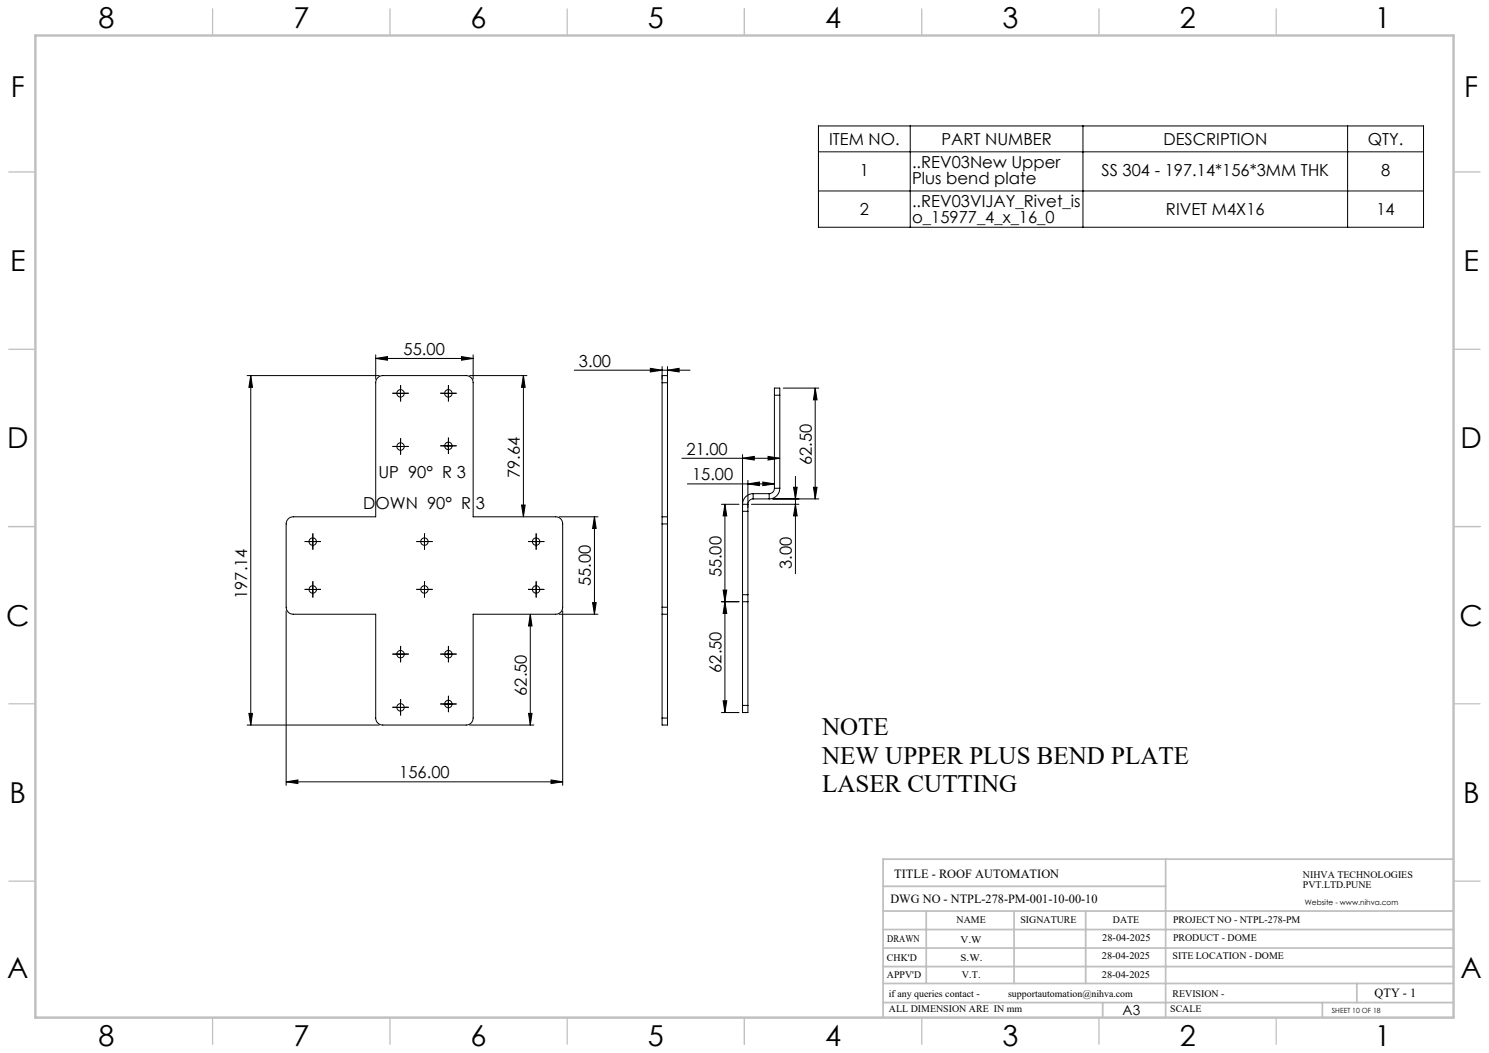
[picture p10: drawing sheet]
<svg xmlns="http://www.w3.org/2000/svg" width="420mm" height="297mm" viewBox="0 0 420 297" stroke-linecap="round" stroke-linejoin="round" font-family="sans-serif">
<g fill="none" stroke="#000" stroke-width=".28">
<path d="M230.9 35.5h170.6v28.6h-170.6zM256.8 35.5v28.6M305.5 35.5v28.6M380.1 35.5v28.6M230.9 42.8h170.6M230.9 53.9h170.6M69.7 105.9h37.3M70.7 105.9l.5 3.4h-1zM70.7 105.9v98.6M106 101.1l3.3-.5v1zM106 100.1v6.9M106 101.1h27.5"/>
<path d="M106.6 106.5l.6-.4 .8-.2h23.5a1.99 1.99 0 0 1 2 2v37.9h23.2a1.93 1.93 0 0 1 2 2v23.5a1.93 1.93 0 0 1-2 1.9h-23.2v29.3a1.93 1.93 0 0 1-2 2h-23.5a1.99 1.99 0 0 1-2-2v-29.3h-23.3a1.99 1.99 0 0 1-2-1.9v-23.5a1.99 1.99 0 0 1 2-2h23.3v-37.9l.1-.7zM111.7 110.9h2.5M113 109.7v2.5M125.2 110.9h2.5M126.5 109.7v2.5M130.2 100.6l3.3 .5-3.3 .5zM132.5 105.9h16.1M133.5 100.1v6.9M147.6 105.9l.5 3.4h-1zM147.6 105.9v39.9M162 104.4h32.6M183.4 103.9l3.4 .5-3.4 .5z"/>
<path d="M186.8 107.9v-2h1.5v2M186.8 103.4v3.6M186.8 107.9v37.9M186.8 107.9h1.5M188.3 104.4l3.3-.5v1zM188.3 103.4v3.6M188.3 107.9v37.9M218.4 111.5v-2h1.6v2M218.4 111.5v26.2M218.4 111.5h1.6M220 111.5v26.2M220.9 109.5h10.1"/>
<path d="M229.9 109.5l.6 3.3h-1.1zM229.9 109.5v31.2M111.7 125.9h2.5M113 124.7v2.5M125.2 125.8h2.5M126.5 124.5v2.5M192.3 129.3h27.7M193.9 136.5h24.5M209.4 129.3l3.4-.6v1zM209.4 128.2v15M211 136.5l3.2-.5v1zM211 135.5v7.7"/>
<path d="M212.4 139.2a3 3 0 0 0-3 3M212.4 139.2v1.5M212.4 139.2h4.6M215.2 136l3.2 .5-3.2 .5zM216.6 128.7l3.4 .6-3.4 .4zM217 139.2v1.5M218.4 137.7a1.51 1.51 0 0 1-1.4 1.5M218.4 137.7h1.6M220 137.7a2.99 2.99 0 0 1-3 3M223.8 137.4h1.1l-.5 3.3zM224.4 134.4v27.4M229.4 137.4h1.1l-.6 3.3z"/>
<path d="M87 152.7h2.5M88.2 151.5v2.5M118.5 152.7h2.5M119.7 151.5v2.5M147.1 142.4h1l-.5 3.4zM150 152.7h2.5M151.2 151.5v2.5M157.7 145.8h11M167.7 145.8l.5 3.2h-1.1zM167.7 145.8v27.4M186.8 145.8v2M186.8 145.8h1.5"/>
<path d="M186.8 147.8h1.5M186.8 147.8v23.5M188.3 145.8v2M188.3 147.8v23.5M203.5 142.2h5M204.5 142.2l.5 3.3h-1zM204.5 142.2v58.8M209.4 142.2v2M209.4 144.2h1.6M209.4 144.2v23.5M209.4 142.2h1.6M211 142.2v2"/>
<path d="M211 144.2v23.5M211.9 142.2h13.5M212.4 140.7a1.51 1.51 0 0 0-1.4 1.5M212.4 140.7h4.6M217.9 140.7h13.1M224.4 142.2l.5 3.3h-1.1zM80.7 172.3v49.2M87 166.3h2.5M88.2 165v2.5M118.5 166.3h2.5M119.7 165v2.5M149.6 173.2l.5 3.4h-1z"/>
<path d="M149.6 173.2v31.3M150 166.3h2.5M151.2 165v2.5M157.7 173.2h11M158.7 172.3v49.2M167.1 170h1.1l-.5 3.2zM186.8 171.3v1.9M186.8 173.2h1.5M186.8 171.3h1.5M186.8 173.2v29.3M188.3 171.3v1.9M188.3 173.2v29.3"/>
<path d="M203.5 169.7h5M204 166.4h1l-.5 3.3zM204.5 169.7l.5 3.3h-1zM209.4 167.7v2M209.4 167.7h1.6M209.4 169.7v29.3M209.4 169.7h1.6M211 167.7v2M211 169.7v29.3M111.7 199.5h2.5M111.7 184.5h2.5M113 183.3v2.5"/>
<path d="M113 198.3v2.5M125.2 198.6h2.5M125.2 184.5h2.5M126.5 183.3v2.5M126.5 197.3v2.5M204 197.7h1l-.5 3.3zM209.4 199v2h1.6v-2M209.4 199h1.6M69.7 204.5h37.3M70.2 201.2h1l-.5 3.3zM132.5 204.5h18.1M149.1 201.2h1l-.5 3.3z"/>
<path d="M155.4 220l3.3 .5-3.3 .5zM186.8 202.5v2h1.5v-2M186.8 202.5h1.5M203.5 201h5M80.7 220.5l3.3-.5v1zM80.7 220.5h78"/>
<circle cx="113" cy="110.9" r="1.06"/>
<circle cx="126.5" cy="110.9" r="1.06"/>
<circle cx="113" cy="125.9" r="1.06"/>
<circle cx="126.5" cy="125.8" r="1.06"/>
<circle cx="88.2" cy="152.8" r="1.05"/>
<circle cx="119.7" cy="152.8" r="1.04"/>
<circle cx="151.2" cy="152.8" r="1.04"/>
<circle cx="88.2" cy="166.3" r="1.06"/>
<circle cx="119.7" cy="166.3" r="1.05"/>
<circle cx="151.2" cy="166.3" r="1.05"/>
<circle cx="113" cy="199.5" r="1.05"/>
<circle cx="113" cy="184.5" r="1.05"/>
<circle cx="126.5" cy="198.6" r="1.06"/>
<circle cx="126.5" cy="184.5" r="1.05"/>
</g>
<g fill="none" stroke="#000" stroke-width=".28" stroke-dasharray="15.2 1.3 1.3 1.3" stroke-linecap="butt">
<path d="M111.7 110.9h-1M113 109.7v-1.1M113 112.2v1M114.2 110.9h1.1M125.2 110.9h-1M126.5 109.7v-1.1M126.5 112.2v1M127.7 110.9h1.1M111.7 125.9h-1M113 124.7v-1.1M113 127.2v1M114.2 125.9h1.1"/>
<path d="M125.2 125.7h-1M126.5 124.5v-1.1M126.5 127v1M127.7 125.7h1.1M87 152.7h-1.1M88.2 151.5v-1.1M88.2 154v1M89.5 152.7h1M118.5 152.7h-1.1M119.7 151.5v-1.1M119.7 154v1M121 152.7h1"/>
<path d="M150 152.7h-1.1M151.2 151.5v-1.1M151.2 154v1M152.5 152.7h1M87 166.2h-1.1M88.2 165v-1.1M88.2 167.5v1M89.5 166.2h1M118.5 166.2h-1.1M119.7 165v-1.1M119.7 167.5v1M121 166.2h1"/>
<path d="M150 166.2h-1.1M151.2 165v-1.1M151.2 167.5v1M152.5 166.2h1M111.7 199.5h-1M111.7 184.5h-1M113 198.2v-1M113 183.2v-1M113 185.7v1.1M114.2 199.5h1.1M114.2 184.5h1.1M125.2 198.6h-1"/>
<path d="M125.2 184.5h-1M126.5 197.3v-1M126.5 199.8v1.1M126.5 183.2v-1M126.5 185.7v1.1M127.7 198.6h1.1M127.7 184.5h1.1M113 200.7v1.1"/>
</g>
<g fill="none" stroke="#c0c0c0" stroke-width=".35">
<path d="M60 2.5v7.5M110 2.5v7.5M160 2.5v7.5M210 2.5v7.5M260 2.5v7.5M310 2.5v7.5M360 2.5v7.5M2.5 48.5h7.5M410 48.5h7.5M2.5 98.5h7.5M410 98.5h7.5M2.5 148.5h7.5"/>
<path d="M410 148.5h7.5M2.5 198.5h7.5M410 198.5h7.5M2.5 248.5h7.5M410 248.5h7.5M60 287v7.5M110 287v7.5M160 287v7.5M210 287v7.5M260 287v7.5M310 287v7.5M360 287v7.5"/>
</g>
<g fill="none" stroke="#c0c0c0" stroke-width=".5">
<path d="M249.1 257h160.9M249.1 250h79.7M261.3 257v20.4M286 257v20.4M306.2 257v20.4M328.8 242.3v44.7M410 242.3h-160.9v44.7M249.1 272.6h160.9M249.1 267.4h160.9M249.1 262.2h160.9M249.1 277.4h160.9M382.7 277.4v5.4"/>
<path d="M249.1 282.8h160.9M311 282.8v4.2M373 282.8v4.2"/>
</g>
<path d="M10 10h400v277h-400z" fill="none" stroke="#c0c0c0" stroke-width=".7"/>
<g fill="#000">
<path d="M70.7 105.9l.5 3.4h-1zM70.2 201.2h1l-.5 3.3zM147.6 105.9l.5 3.4h-1zM147.1 142.4h1l-.5 3.4zM167.7 145.8l.5 3.2h-1.1zM167.1 170h1.1l-.5 3.2zM149.6 173.2l.5 3.4h-1zM149.1 201.2h1l-.5 3.3zM204.5 142.2l.5 3.3h-1zM204 166.4h1l-.5 3.3z"/>
<path d="M130.2 100.6l3.3 .5-3.3 .5zM106 101.1l3.3-.5v1z"/>
<path d="M188.3 104.4l3.3-.5v1zM183.4 103.9l3.4 .5-3.4 .5z"/>
<path d="M229.4 137.4h1.1l-.6 3.3zM229.9 109.5l.6 3.3h-1.1zM224.4 142.2l.5 3.3h-1.1zM223.8 137.4h1.1l-.5 3.3z"/>
<path d="M204 197.7h1l-.5 3.3zM204.5 169.7l.5 3.3h-1z"/>
<path d="M80.7 220.5l3.3-.5v1zM155.4 220l3.3 .5-3.3 .5zM209.4 129.3l3.4-.6v1zM216.6 128.7l3.4 .6-3.4 .4zM211 136.5l3.2-.5v1zM215.2 136l3.2 .5-3.2 .5z"/>
</g>
<g font-size="8.1">
<text x="27.8" y="8">8</text>
<text x="82.8" y="8">7</text>
<text x="132.8" y="8">6</text>
<text x="182.8" y="8">5</text>
<text x="232.8" y="8">4</text>
<text x="282.8" y="8">3</text>
<text x="332.8" y="8">2</text>
<text x="387.8" y="8">1</text>
<text x="3" y="27.2">F</text>
<text x="413" y="27.2">F</text>
<text x="2.8" y="76.5">E</text>
<text x="412.8" y="76.5">E</text>
<text x="2" y="126.5">D</text>
<text x="412" y="126.5">D</text>
<text x="1.7" y="176.5">C</text>
<text x="411.7" y="176.5">C</text>
<text x="2.7" y="226.5">B</text>
<text x="412.7" y="226.5">B</text>
<text x="2" y="275.7">A</text>
<text x="412" y="275.7">A</text>
<text x="27.8" y="295">8</text>
<text x="82.8" y="295">7</text>
<text x="132.8" y="295">6</text>
<text x="182.8" y="295">5</text>
<text x="232.8" y="295">4</text>
<text x="282.8" y="295">3</text>
<text x="332.8" y="295">2</text>
<text x="387.8" y="295">1</text>
</g>
<g font-size="7.1">
<text x="231.9" y="207.3">NOTE</text>
<text x="231.9" y="215.4">NEW UPPER PLUS BEND PLATE</text>
<text x="231.9" y="223.5">LASER CUTTING</text>
</g>
<g font-size="4.7">
<text x="233.9" y="40.8">ITEM NO.</text>
<text x="265.6" y="40.8">PART NUMBER</text>
<text x="328.2" y="40.8">DESCRIPTION</text>
<text x="385.8" y="40.8">QTY.</text>
<text x="257.3" y="47.3">..REV03New Upper</text>
<text x="242.5" y="49.6">1</text>
<text x="257.3" y="51.9">Plus bend plate</text>
<text x="310.7" y="49.6">SS 304 - 197.14*156*3MM THK</text>
<text x="389.5" y="49.6">8</text>
<text x="257.3" y="58.4">..REV03VIJAY_Rivet_is</text>
<text x="242.5" y="60.7">2</text>
<text x="257.3" y="62.9">o_15977_4_x_16_0</text>
<text x="328.9" y="60.7">RIVET M4X16</text>
<text x="388.2" y="60.7">14</text>
<text x="113.8" y="100.1">55.00</text>
<text x="163.3" y="103.4">3.00</text>
<text x="193.6" y="128.2">21.00</text>
<text x="229" y="131.2" transform="rotate(-90 229 131.2)">62.50</text>
<text x="106.7" y="134.9">UP 90° R 3</text>
<text x="146.6" y="134.8" transform="rotate(-90 146.6 134.8)">79.64</text>
<text x="195.2" y="135.5">15.00</text>
<text x="102.4" y="143.5">DOWN 90° R 3</text>
<text x="223.4" y="160.5" transform="rotate(-90 223.4 160.5)">3.00</text>
<text x="166.7" y="165.3" transform="rotate(-90 166.7 165.3)">55.00</text>
<text x="203.5" y="162.9" transform="rotate(-90 203.5 162.9)">55.00</text>
<text x="69.7" y="168.9" transform="rotate(-90 69.7 168.9)">197.14</text>
<text x="203.5" y="189.8" transform="rotate(-90 203.5 189.8)">62.50</text>
<text x="148.6" y="196.2" transform="rotate(-90 148.6 196.2)">62.50</text>
<text x="112.6" y="219.5">156.00</text>
</g>
<text font-size="3.9" x="316.7" y="286.4">A3</text>
<g font-size="3.5">
<text x="252.2" y="247.6">TITLE - ROOF AUTOMATION</text>
<text x="251.2" y="254.7">DWG NO - NTPL-278-PM-001-10-00-10</text>
<text x="387.7" y="281.1">QTY - 1</text>
</g>
<g font-size="2.8">
<text x="367.5" y="247.6">NIHVA TECHNOLOGIES</text>
<text x="367.5" y="250.5">PVT.LTD.PUNE</text>
<text x="269.8" y="260.3">NAME</text>
<text x="287.8" y="260.3">SIGNATURE</text>
<text x="313.9" y="260.4">DATE</text>
<text x="330.9" y="260.4">PROJECT NO - NTPL-278-PM</text>
<text x="250.3" y="265.6">DRAWN</text>
<text x="270.9" y="266.1">V.W</text>
<text x="310.9" y="265.5">28-04-2025</text>
<text x="330.9" y="265.5">PRODUCT - DOME</text>
<text x="250.2" y="271.1">CHK'D</text>
<text x="250.2" y="275.8">APPV'D</text>
<text x="270.9" y="271.1">S.W.</text>
<text x="271.3" y="275.8">V.T.</text>
<text x="310.8" y="270.6">28-04-2025</text>
<text x="310.8" y="275.8">28-04-2025</text>
<text x="330.7" y="270.6">SITE LOCATION - DOME</text>
<text x="250.7" y="281.1">if any queries contact -</text>
<text x="284.3" y="281.1">supportautomation@nihva.com</text>
<text x="330.7" y="281.1">REVISION -</text>
<text x="250.7" y="285.6">ALL DIMENSION ARE IN mm</text>
<text x="330.1" y="285.6">SCALE</text>
</g>
<text font-size="2.1" x="368.1" y="255.1">Website - www.nihva.com</text>
<text font-size="2" x="375.7" y="285.6">SHEET 10 OF 18</text>
</svg>
